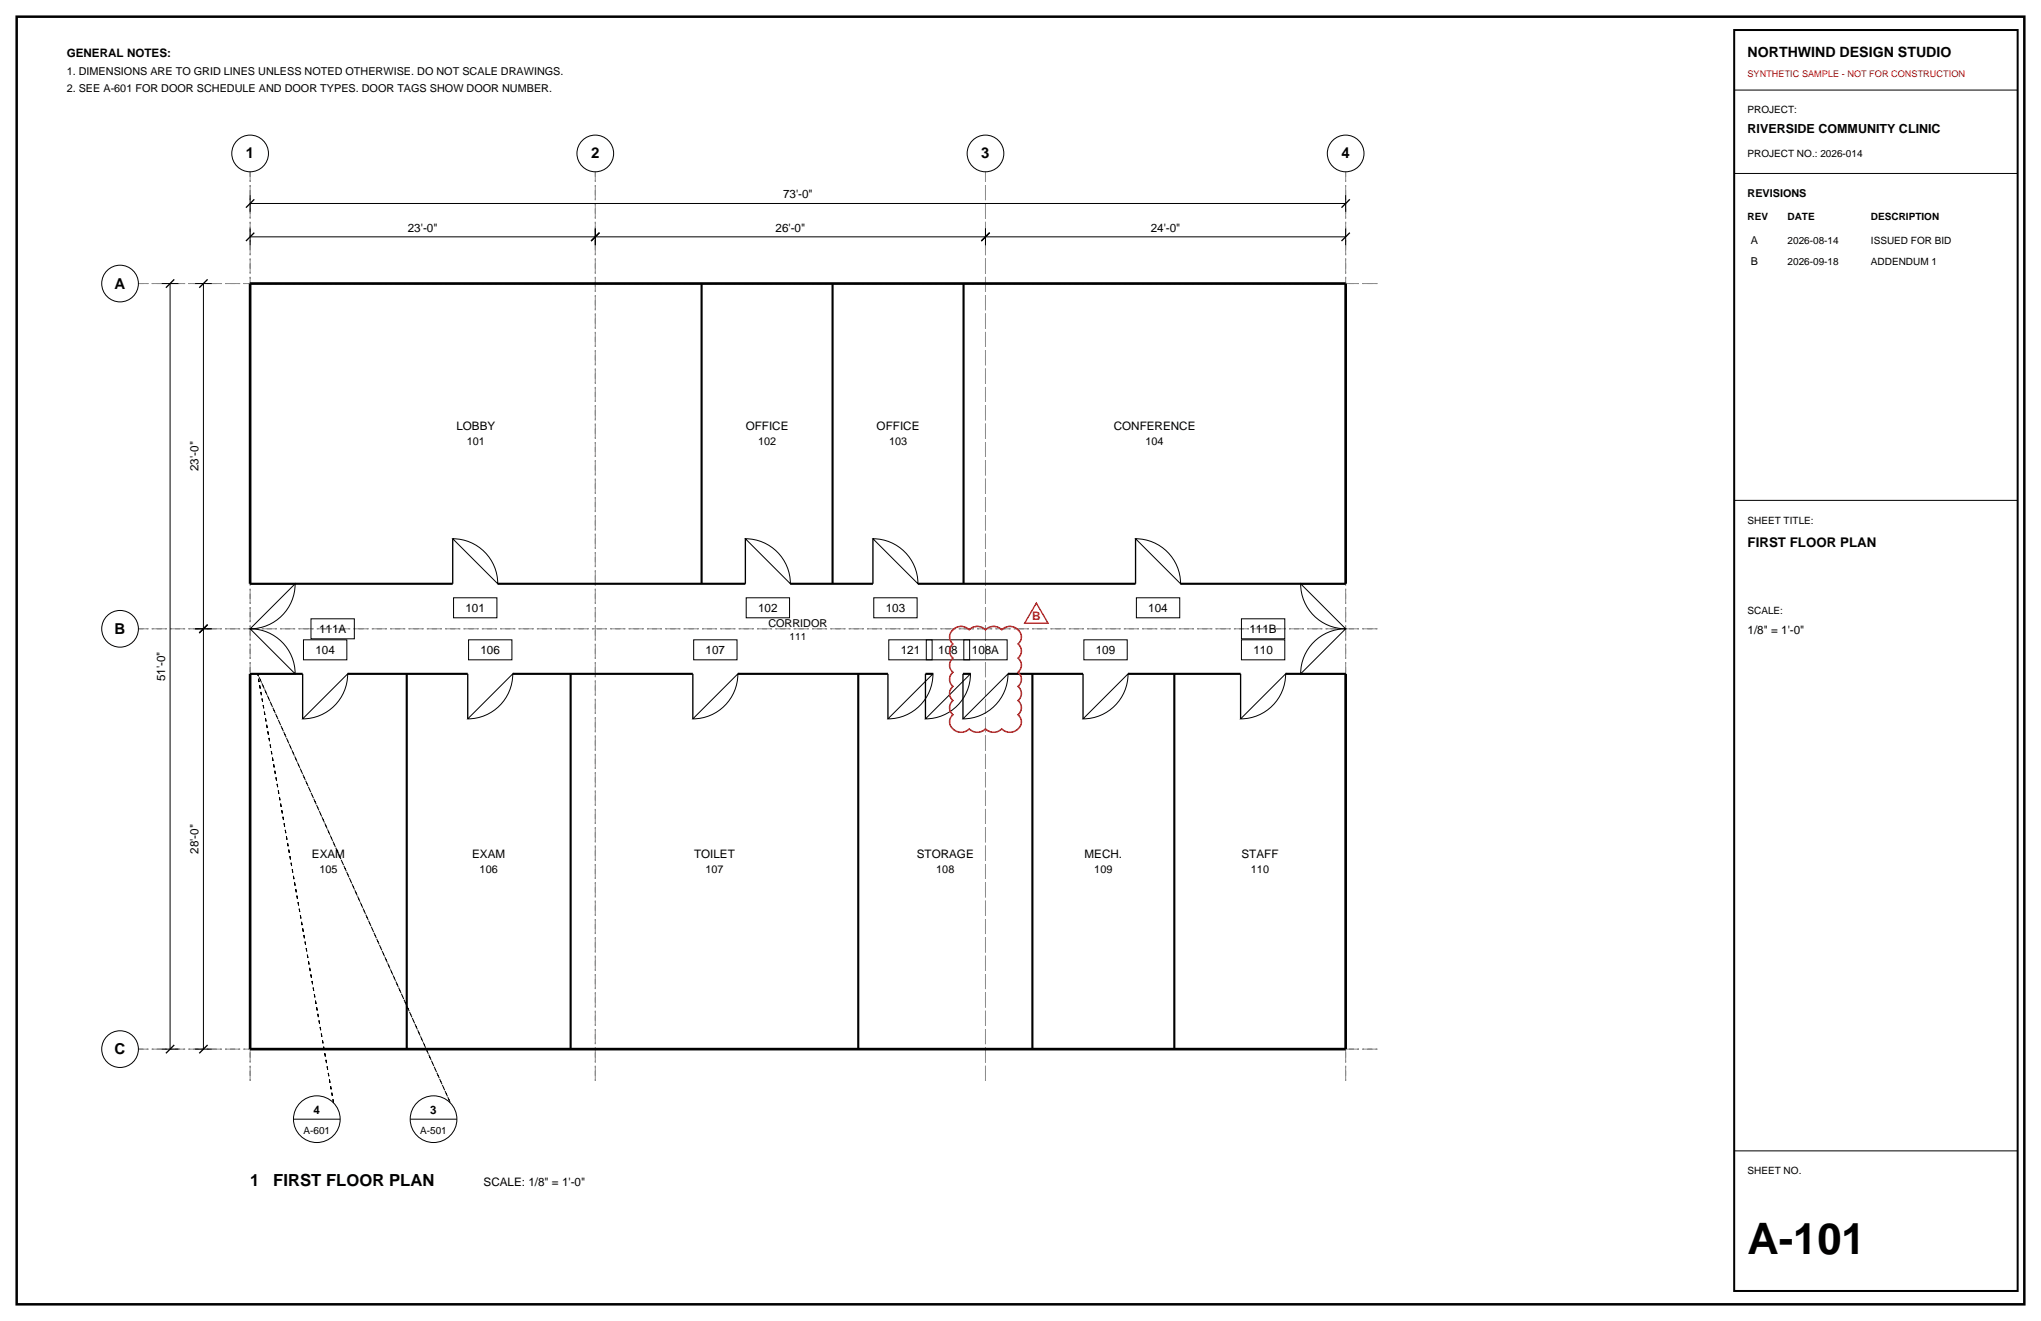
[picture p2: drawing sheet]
<svg xmlns="http://www.w3.org/2000/svg" width="432mm" height="279mm" viewBox="0 0 432 279" stroke-linecap="round" stroke-linejoin="round" font-family="sans-serif">
<path d="M3.5 3.5h424.8v272.4h-424.8z" fill="none" stroke="#000" stroke-width=".53"/>
<path d="M52.9 36.3v192.7zM125.9 36.3v192.7zM208.5 36.3v192.7zM284.7 36.3v192.7zM29.3 60h262.4zM29.3 133h262.4zM29.3 221.9h262.4z" fill="none" stroke="#8c8c8c" stroke-width=".21" stroke-dasharray="2.1 .7 .4 .7" stroke-linecap="butt"/>
<g fill="none" stroke="#000" stroke-width=".21">
<path d="M366.9 19.1h60zM366.9 36.7h60zM34.2 60h3.5zM36 60v161.9zM41.3 60h3.5zM43 60v73zM52.9 50.1h73zM52.9 48.3v3.6zM52.9 43h231.8zM52.9 41.3v3.5zM125.9 48.3v3.6zM125.9 50.1h82.6z"/>
<path d="M208.5 48.3v3.6zM208.5 50.1h76.2zM284.7 48.3v3.6zM284.7 41.3v3.5zM95.8 113.9a9.5 9.5 0 0 1 9.5 9.6zM157.7 113.9a9.5 9.5 0 0 1 9.5 9.6zM184.7 113.9a9.5 9.5 0 0 1 9.5 9.6zM240.2 113.9a9.5 9.5 0 0 1 9.6 9.6zM366.9 105.8h60zM41.3 133h3.5zM43 133v88.9zM52.9 133a9.5 9.5 0 0 1 9.5 9.5z"/>
<path d="M62.4 123.5a9.5 9.5 0 0 1-9.5 9.5zM64.2 135.3h9.2v4.3h-9.2zM65.8 130.9h9.2v4.2h-9.2zM96 126.4h9.1v4.3h-9.1zM99.1 135.3h9.2v4.3h-9.2zM146.8 135.3h9.1v4.3h-9.1zM157.9 126.4h9.1v4.3h-9.1zM184.9 126.4h9.1v4.3h-9.1zM188 135.3h9.2v4.3h-9.2zM196 135.3h9.1v4.3h-9.1zM203.9 135.3h9.2v4.3h-9.2zM229.3 135.3h9.2v4.3h-9.2z"/>
<path d="M240.4 126.4h9.2v4.3h-9.2zM262.6 135.3h9.2v4.3h-9.2zM262.6 130.9h9.2v4.2h-9.2zM275.2 123.5l9.5 9.5a9.5 9.5 0 0 1-9.5-9.5zM277.6 136.2a9.5 9.5 0 0 1 7.1-3.2l-9.5 9.5a9.5 9.5 0 0 1 2.4-6.3zM73.6 142.5a9.5 9.5 0 0 1-9.6 9.5zM108.5 142.5a9.5 9.5 0 0 1-9.5 9.5zM156.1 142.5a9.5 9.5 0 0 1-9.5 9.5zM197.4 142.5a9.5 9.5 0 0 1-9.5 9.5zM205.3 142.5a9.5 9.5 0 0 1-9.5 9.5zM213.3 142.5a9.5 9.5 0 0 1-9.6 9.5zM238.7 142.5a9.5 9.5 0 0 1-9.6 9.5z"/>
<path d="M272 142.5a9.5 9.5 0 0 1-9.5 9.5zM34.2 221.9h3.5zM41.3 221.9h3.5zM62.1 236.7h9.9zM86.8 236.7h9.9zM366.9 243.4h60z"/>
<circle cx="52.9" cy="32.5" r="3.9"/>
<circle cx="125.9" cy="32.5" r="3.9"/>
<circle cx="208.5" cy="32.5" r="3.9"/>
<circle cx="284.7" cy="32.5" r="3.9"/>
<circle cx="25.4" cy="60" r="3.9"/>
<circle cx="25.4" cy="133" r="3.9"/>
<circle cx="25.4" cy="221.9" r="3.9"/>
<circle cx="67" cy="236.7" r="4.9"/>
<circle cx="91.7" cy="236.7" r="4.9"/>
</g>
<g fill="none" stroke="#000" stroke-width=".28">
<path d="M52 51l1.8-1.8zM52 43.9l1.8-1.7zM125.1 51l1.7-1.8zM207.6 51l1.8-1.8zM283.8 43.9l1.8-1.7zM285.6 49.2l-1.8 1.8zM35.1 60.9l1.8-1.8zM42.2 60.9l1.7-1.8zM95.8 113.9v9.6zM157.7 113.9v9.6zM184.7 113.9v9.6zM240.2 113.9v9.6z"/>
<path d="M42.2 133.9l1.7-1.8zM52.9 123.5h9.5zM275.2 123.5h9.5zM52.9 142.5h9.5zM64 142.5v9.5zM99 142.5v9.5zM146.6 142.5v9.5zM187.9 142.5v9.5zM195.8 142.5v9.5zM203.7 142.5v9.5zM229.1 142.5v9.5zM262.5 142.5v9.5z"/>
<path d="M275.2 142.5h9.5zM35.1 222.8l1.8-1.8zM42.2 222.8l1.7-1.8z"/>
</g>
<path d="M52.9 60h231.8zM52.9 60v63.5zM284.7 60v63.5zM52.9 142.5v79.4zM284.7 142.5v79.4zM52.9 221.9h231.8z" fill="none" stroke="#000" stroke-width=".56"/>
<g fill="none" stroke="#000" stroke-width=".45">
<path d="M148.4 60v63.5zM176.1 60v63.5zM203.9 60v63.5zM52.9 123.5h42.9zM105.3 123.5h52.4zM167.2 123.5h17.5zM194.2 123.5h46zM249.8 123.5h34.9zM52.9 142.5h11.1zM73.6 142.5h25.4zM86.1 142.5v79.4zM108.5 142.5h38.1z"/>
<path d="M120.7 142.5v79.4zM156.1 142.5h31.8zM181.6 142.5v79.4zM195.8 142.5h1.6zM203.7 142.5h1.6zM213.3 142.5h15.8zM218.4 142.5v79.4zM238.7 142.5h23.8zM248.4 142.5v79.4zM272 142.5h12.7z"/>
</g>
<path d="M54.5 142.5l16.1 90.7zM54.5 142.5l40.7 90.7z" fill="none" stroke="#000" stroke-width=".21" stroke-dasharray=".7 .7" stroke-linecap="butt"/>
<path d="M366.9 6.4h60v266.6h-60z" fill="none" stroke="#000" stroke-width=".42"/>
<path d="M201.6 133.2a2.41 2.41 0 0 1 3.5 0 2.41 2.41 0 0 1 3.4 0 2.41 2.41 0 0 1 3.4 0 2.39 2.39 0 0 1 2.8-.5 2.39 2.39 0 0 1 1.3 2.5l-.6 1a1.91 1.91 0 0 1 0 3 1.91 1.91 0 0 1 0 3 1.91 1.91 0 0 1 0 3 1.91 1.91 0 0 1 0 3 1.91 1.91 0 0 1 0 3 2.23 2.23 0 0 1 .2 2.8 2.23 2.23 0 0 1-2.7 .8l-1-.6a2.41 2.41 0 0 1-3.4 0 2.41 2.41 0 0 1-3.4 0 2.39 2.39 0 0 1-2.8 .4 2.39 2.39 0 0 1-1.3-2.5l.6-.9a1.91 1.91 0 0 1 0-3 1.91 1.91 0 0 1 0-3 1.91 1.91 0 0 1 0-3 1.91 1.91 0 0 1 0-3 1.91 1.91 0 0 1 0-3 1.91 1.91 0 0 1 0-3z" fill="none" stroke="#d90d0d" stroke-width=".32"/>
<path d="M219.3 127.6l2.4 4.2h-4.9z" fill="none" stroke="#d90d0d" stroke-width=".28"/>
<text font-size="9.2" x="369.7" y="265.3">A-101</text>
<g font-size="3.5">
<text x="52.9" y="250.8">1</text>
<text x="57.8" y="250.8">FIRST FLOOR PLAN</text>
</g>
<g font-size="3.2">
<text x="52" y="33.5">1</text>
<text x="125.1" y="33.5">2</text>
<text x="207.6" y="33.5">3</text>
<text x="283.8" y="33.5">4</text>
<text x="24.3" y="61">A</text>
<text x="24.3" y="134.1">B</text>
<text x="24.3" y="223">C</text>
</g>
<text font-size="3" x="369.7" y="12">NORTHWIND DESIGN STUDIO</text>
<text font-size="2.8" x="369.7" y="115.7">FIRST FLOOR PLAN</text>
<text font-size="2.6" x="369.7" y="28.2">RIVERSIDE COMMUNITY CLINIC</text>
<g font-size="2.5">
<text x="14.1" y="12">GENERAL NOTES:</text>
<text x="165.7" y="42">73'-0&quot;</text>
<text x="86.3" y="49">23'-0&quot;</text>
<text x="164.1" y="49">26'-0&quot;</text>
<text x="243.4" y="49">24'-0&quot;</text>
<text x="96.6" y="91">LOBBY</text>
<text x="157.8" y="91">OFFICE</text>
<text x="185.5" y="91">OFFICE</text>
<text x="235.6" y="91">CONFERENCE</text>
<text x="42" y="99.6" transform="rotate(-90 42 99.6)">23'-0&quot;</text>
<text x="98.5" y="129.4">101</text>
<text x="160.4" y="129.4">102</text>
<text x="187.4" y="129.4">103</text>
<text x="242.9" y="129.4">104</text>
<text x="67.5" y="133.9">111A</text>
<text x="264.3" y="133.9">111B</text>
<text x="369.7" y="134.1">1/8&quot; = 1'-0&quot;</text>
<text x="66.7" y="138.3">104</text>
<text x="101.7" y="138.3">106</text>
<text x="149.3" y="138.3">107</text>
<text x="190.6" y="138.3">121</text>
<text x="198.5" y="138.3">108</text>
<text x="205.6" y="138.3">108A</text>
<text x="231.8" y="138.3">109</text>
<text x="265.2" y="138.3">110</text>
<text x="34.9" y="144.1" transform="rotate(-90 34.9 144.1)">51'-0&quot;</text>
<text x="42" y="180.6" transform="rotate(-90 42 180.6)">28'-0&quot;</text>
<text x="66" y="181.5">EXAM</text>
<text x="99.9" y="181.5">EXAM</text>
<text x="146.8" y="181.5">TOILET</text>
<text x="194" y="181.5">STORAGE</text>
<text x="229.5" y="181.5">MECH.</text>
<text x="262.7" y="181.5">STAFF</text>
<text x="66.3" y="235.7">4</text>
<text x="91" y="235.7">3</text>
<text x="102.3" y="250.8">SCALE: 1/8&quot; = 1'-0&quot;</text>
</g>
<text font-size="2.5" fill="#d90d0d" x="218.4" y="131.1">B</text>
<g font-size="2.3">
<text x="14.1" y="15.9">1. DIMENSIONS ARE TO GRID LINES UNLESS NOTED OTHERWISE. DO NOT SCALE DRAWINGS.</text>
<text x="14.1" y="19.4">2. SEE A-601 FOR DOOR SCHEDULE AND DOOR TYPES. DOOR TAGS SHOW DOOR NUMBER.</text>
<text x="369.7" y="41.6">REVISIONS</text>
<text x="370.4" y="51.5">A</text>
<text x="370.4" y="56.1">B</text>
<text x="98.8" y="94.2">101</text>
<text x="160.4" y="94.2">102</text>
<text x="188.1" y="94.2">103</text>
<text x="242.4" y="94.2">104</text>
<text x="162.6" y="132.6">CORRIDOR</text>
<text x="67.6" y="184.7">105</text>
<text x="101.5" y="184.7">106</text>
<text x="149.2" y="184.7">107</text>
<text x="198.1" y="184.7">108</text>
<text x="231.5" y="184.7">109</text>
<text x="264.7" y="184.7">110</text>
</g>
<g font-size="2.1">
<text x="369.7" y="24">PROJECT:</text>
<text x="369.7" y="33.2">PROJECT NO.: 2026-014</text>
<text x="369.7" y="46.6">REV</text>
<text x="378.2" y="46.6">DATE</text>
<text x="395.8" y="46.6">DESCRIPTION</text>
<text x="378.2" y="51.5">2026-08-14</text>
<text x="395.8" y="51.5">ISSUED FOR BID</text>
<text x="378.2" y="56.1">2026-09-18</text>
<text x="395.8" y="56.1">ADDENDUM 1</text>
<text x="369.7" y="110.8">SHEET TITLE:</text>
<text x="369.7" y="129.8">SCALE:</text>
<text x="167" y="135.5">111</text>
<text x="64.2" y="239.9">A-601</text>
<text x="88.9" y="239.9">A-501</text>
<text x="369.7" y="248.4">SHEET NO.</text>
</g>
<text font-size="1.9" fill="#d90d0d" x="369.7" y="16.2">SYNTHETIC SAMPLE - NOT FOR CONSTRUCTION</text>
</svg>
